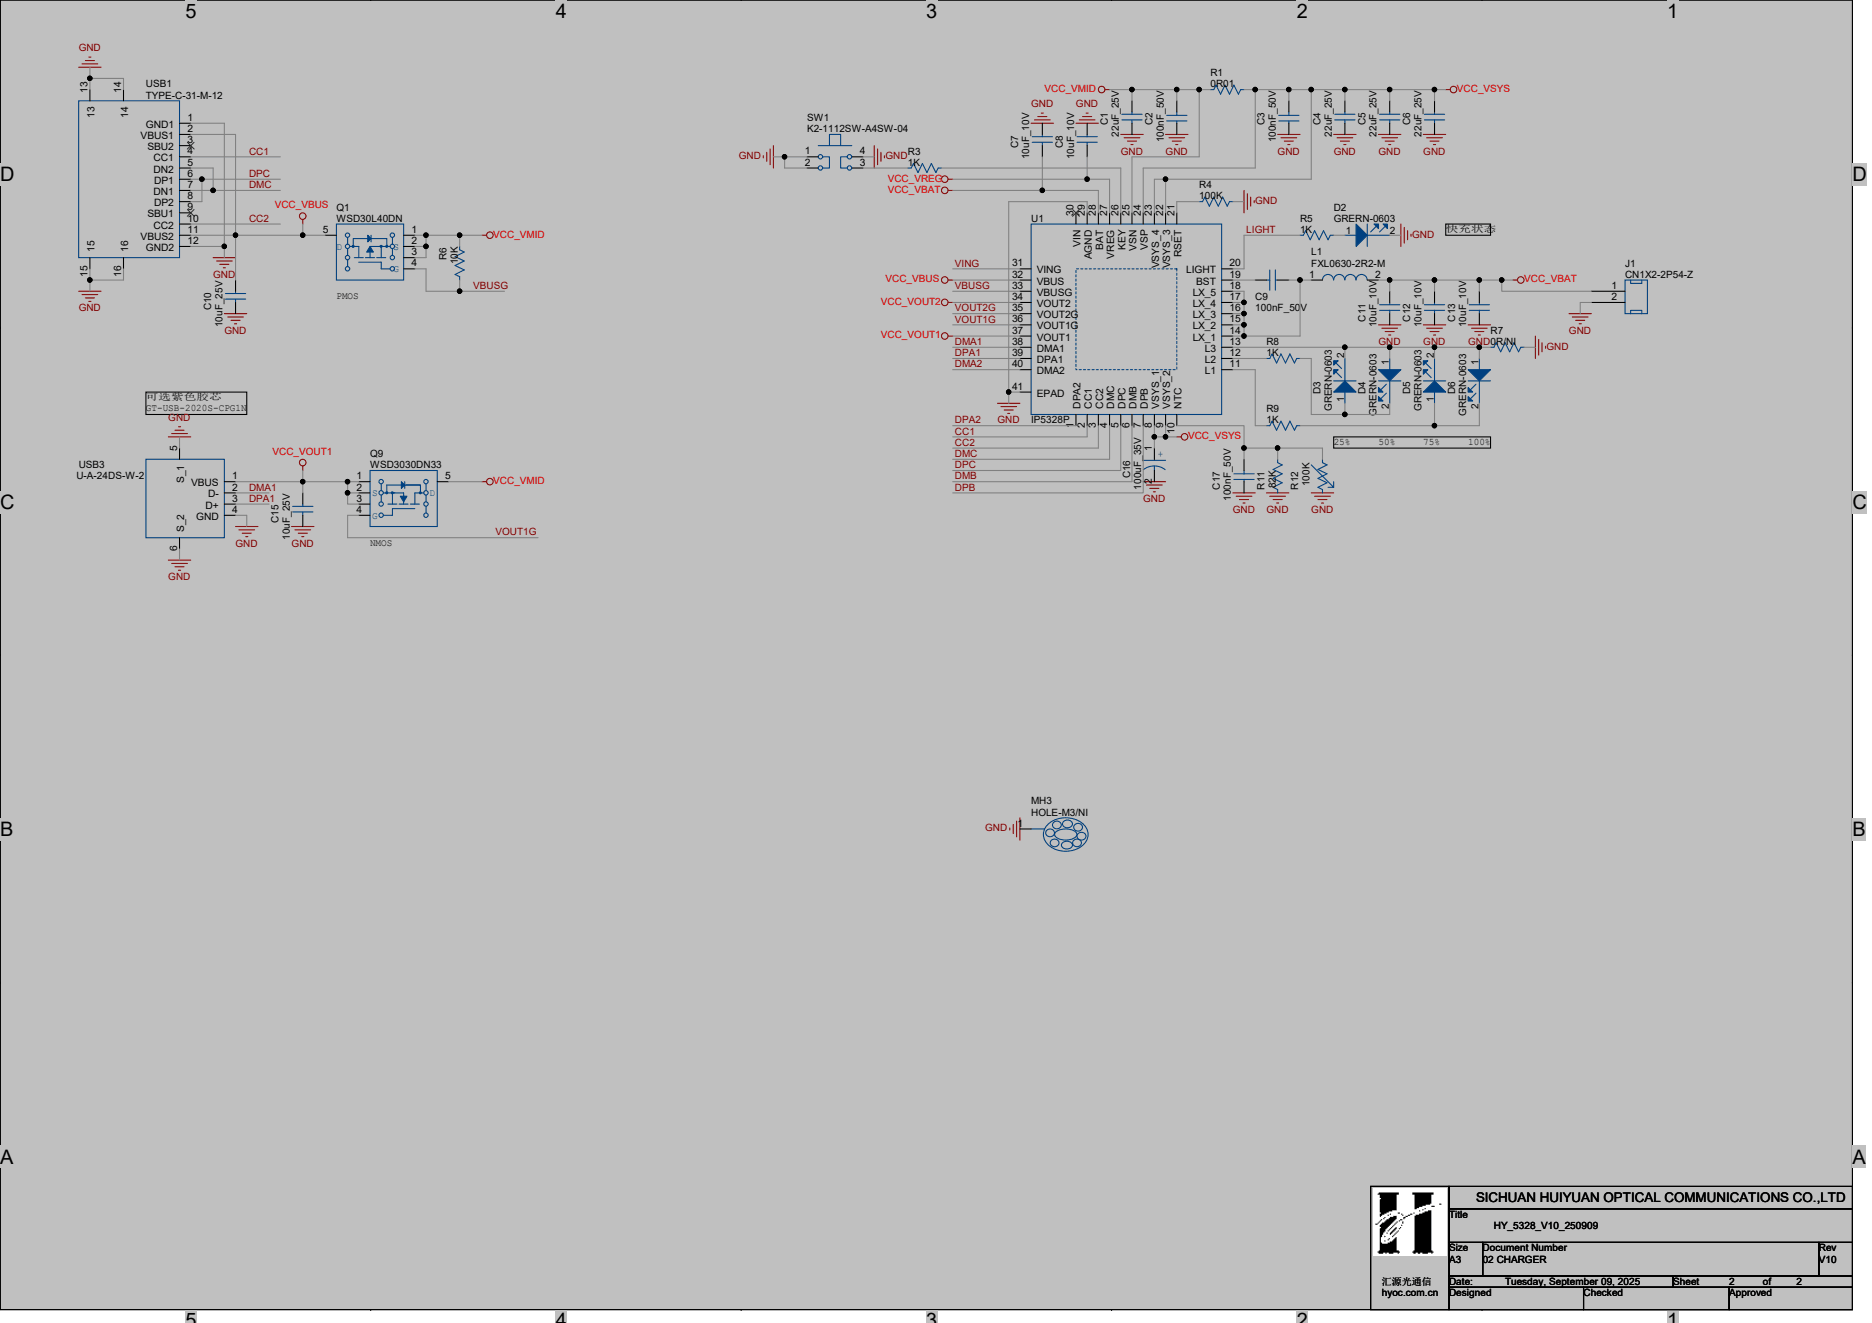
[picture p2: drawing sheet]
# OrCAD Capture schematic HY_5328_V10_250909.DSN

## Sheets
1 01 COVER: title: HY_5328_V10_250909; rev: V10; note: 01 COVER
2 02 CHARGER: size A3; note: 02 CHARGER

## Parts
C1  22uF_25V  [C0805]
C2  100nF_50V  [C0402]
C3  100nF_50V  [C0402]
C4  22uF_25V  [C0805]
C5  22uF_25V  [C0805]
C6  22uF_25V  [C0805]
C7  10uF_10V  [C0603]
C8  10uF_10V  [C0603]
C9  100nF_50V  [C0402]
C10  10uF_25V  [C0805]
C11  10uF_10V  [C0603]
C12  10uF_10V  [C0603]
C13  10uF_10V  [C0603]
C15  10uF_25V  [C0805]
C16  100uF_35V  [CAP-6R3X7R7-SMD]
C17  100nF_50V  [C0402]
D2  GRERN-0603  [led_0603]
D3  GRERN-0603  [led_0603]
D4  GRERN-0603  [led_0603]
D5  GRERN-0603  [led_0603]
D6  GRERN-0603  [led_0603]
J1  CN1X2-2P54-Z  [CN1X2-2P54-Z]
L1  FXL0630-2R2-M  [L6030]
MH3  HOLE-M3/NI  [HOLE5R40X3R40]
Q1  WSD30L40DN  [DFN3X3]
Q9  WSD3030DN33  [DFN3X3]
R1  0R01  [R1206]
R3  1K  [R0402]
R4  100K  [R0402]
R5  1K  [R0402]
R6  10K  [R0402]
R7  0R/NI  [R0402]
R8  1K  [R0402]
R9  1K  [R0402]
R11  82K  [R0402]
R12  100K  [R1206]
SW1  K2-1112SW-A4SW-04  [K2-1112SW-A4SW-04]
U1  IP5328P  [QFN40-6X6X0R5-4R6X4R6]
USB1  TYPE-C-31-M-12  [TYPE-C-31-M-12]
USB3  U-A-24DS-W-2  [U-A-24DS-W-2]

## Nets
GND: C1.2 C2.1 C3.1 C4.2 C5.2 C6.2 C7.1 C8.1 C10.2 C11.2 C12.2 C13.2 C15.2 C16.2 C17.1 D2.2(CATHODE) J1.2 MH3.1 R4.2 R7.2 R11.1 R12.1 SW1.1 SW1.2 SW1.4 U1.29(AGND) U1.41(EPAD) USB1.1(GND1) USB1.12(GND2) USB1.13 USB1.14 USB1.15 USB1.16 USB3.4(GND) USB3.5(S_1) USB3.6(S_2)
VBUSG: Q1.4(G) R6.1 U1.33(VBUSG)
VCC_VBAT: C7.2 C11.1 C12.1 C13.1 J1.1 L1.2(B) U1.28(BAT)
VCC_VBUS: C10.1 Q1.5(D1) U1.32(VBUS) USB1.2(VBUS1) USB1.11(VBUS2)
VCC_VMID: C1.1 C2.2 Q1.1(S1) Q1.2(S2) Q1.3(S3) Q9.5(D1) R1.2 R6.2 U1.25(VSN)
VCC_VOUT1: C15.1 Q9.1(S1) Q9.2(S2) Q9.3(S3) U1.37(VOUT1) USB3.1(VBUS)
VCC_VOUT2: U1.34(VOUT2)
VCC_VREG: C8.2 U1.27(VREG)
VCC_VSYS: C3.2 C4.1 C5.1 C6.1 C16.1 R1.1 U1.8(VSYS_1) U1.9(VSYS_2) U1.22(VSYS_3) U1.23(VSYS_4) U1.24(VSP)
VING: U1.31(VING)
CC1: U1.2(CC1) USB1.4(CC1)
CC2: U1.3(CC2) USB1.10(CC2)
DMA1: U1.38(DMA1) USB3.2(D-)
DMA2: U1.40(DMA2)
DMB: U1.6(DMB)
DMC: U1.4(DMC) USB1.5(DN2) USB1.7(DN1)
DPA1: U1.39(DPA1) USB3.3(D+)
DPA2: U1.1(DPA2)
DPB: U1.7(DPB)
DPC: U1.5(DPC) USB1.6(DP1) USB1.8(DP2)
LIGHT: R5.1 U1.20(LIGHT)
VOUT1G: Q9.4(G) U1.36(VOUT1G)
VOUT2G: U1.35(VOUT2G)
N17512253: R3.2 U1.26(KEY)
N17512311: R4.1 U1.21(RSET)
N17512398: D2.1(ANODE) R5.2
N17512435: C9.2 U1.19(BST)
N17512437: C9.1 L1.1(A) U1.14(LX_1) U1.15(LX_2) U1.16(LX_3) U1.17(LX_4) U1.18(LX_5)
N17512548: D3.2(CATHODE) D4.1(ANODE) D5.2(CATHODE) D6.1(ANODE) R7.1 U1.13(L3)
N17512579: R8.1 U1.12(L2)
N17512581: D3.1(ANODE) D4.2(CATHODE) R8.2
N17512652: R9.1 U1.11(L1)
N17512673: D5.1(ANODE) D6.2(CATHODE) R9.2
N17560275: R3.1 SW1.3
N17567140: C17.2 R11.2 R12.2 U1.10(NTC)

Not connected (* = marked no-connect by the designer): U1 30(VIN)*; USB1 3(SBU2)* 9(SBU1)*

## Notes on the sheets
sheet 1
- COVER
- Schematics Block:
- 1A1C快充模块
- Revision
- Description
- Date
- Drawn
- Checked
- V10
- init
- 2025-09-09
- xxxlzjxxx
- Power Block:
- Schematics Index:
- BUG
- 01 COVER
- 02 CHARGER
sheet 2
- 快充状态
- PMOS
- 可选紫色胶芯
- GT-USB-2020S-CPG1N
- 25%
- 50%
- 75%
- 100%
- NMOS
